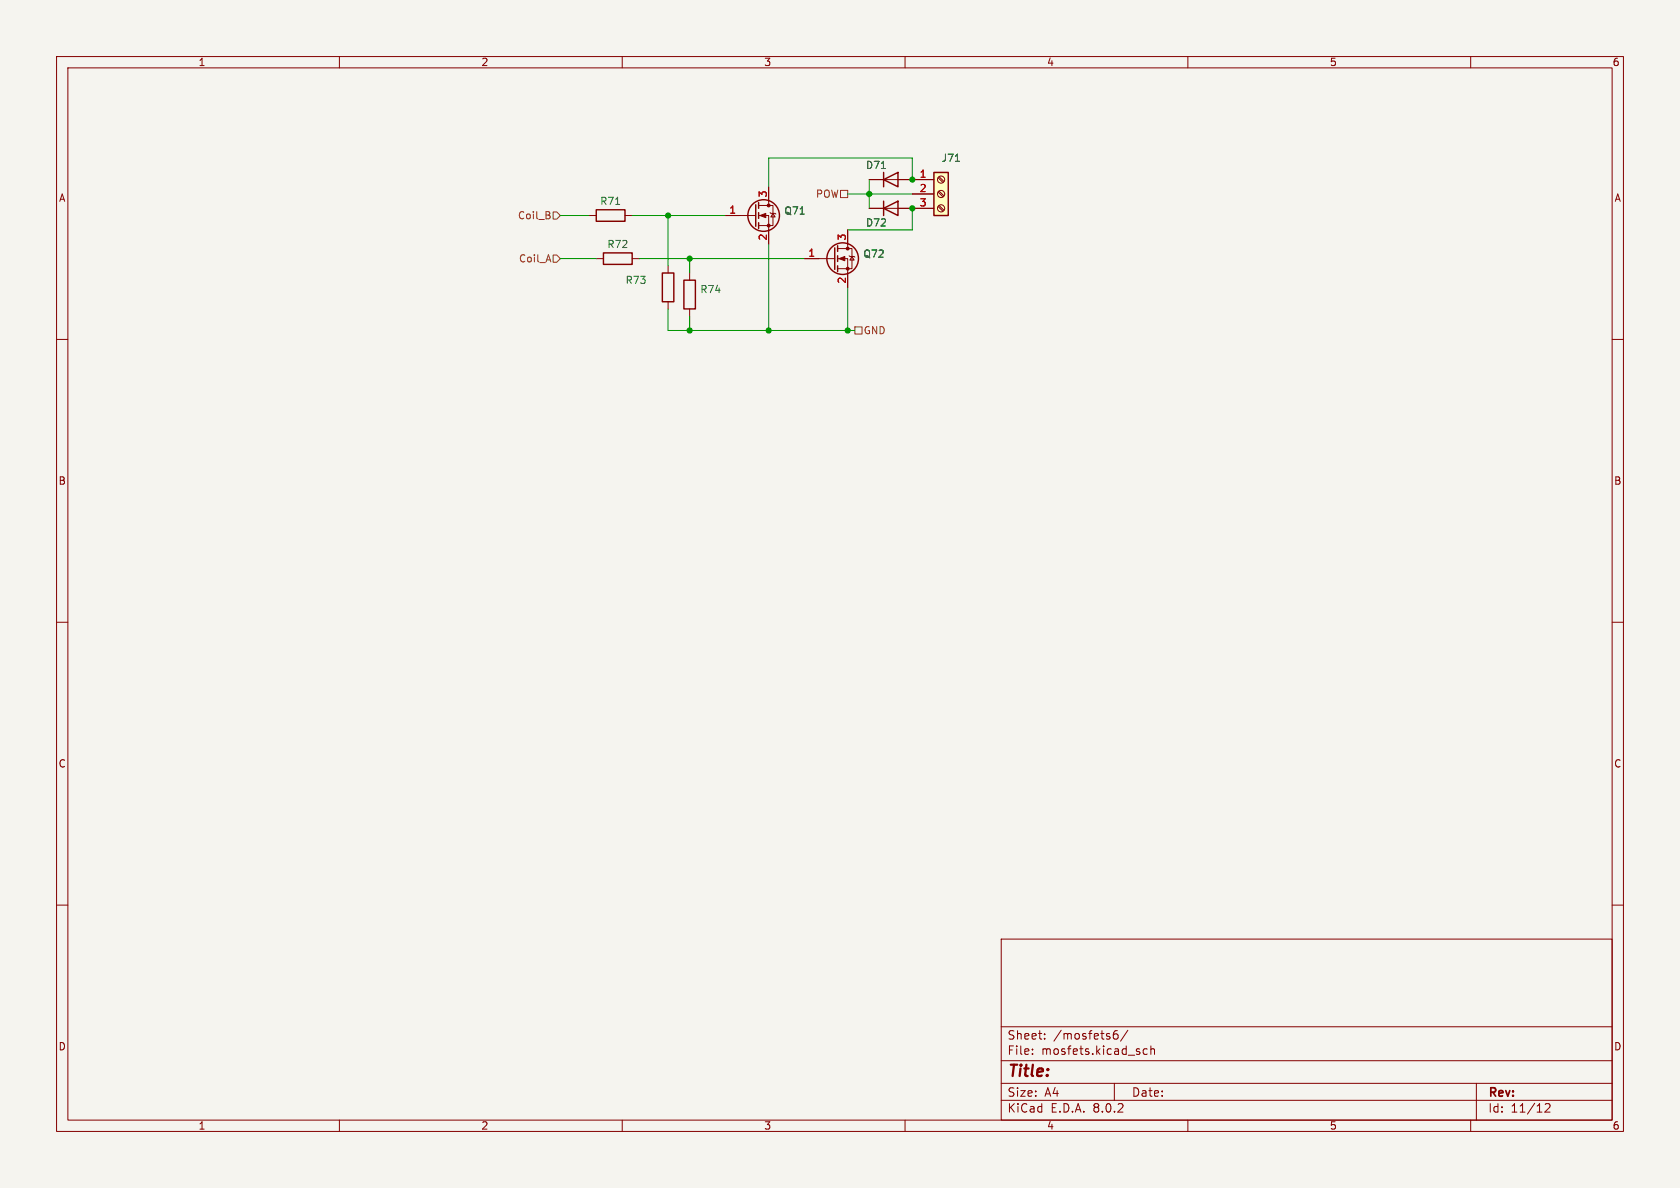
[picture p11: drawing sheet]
<svg xmlns="http://www.w3.org/2000/svg" width="297mm" height="210mm" viewBox="0 0 297 210" stroke-linecap="round" stroke-linejoin="round" font-family="sans-serif">
<path d="M0 0h297v210h-297z" fill="#f5f4ef" stroke="#f5f4ef" stroke-width=".18"/>
<g fill="none" stroke="#840000" stroke-width=".18">
<path d="M10 10h277v190h-277zM12 12h273v186h-273zM60 10v2M110 10v2M160 10v2M210 10v2M260 10v2M10 60h2M285 60h2M10 110h2M285 110h2M10 160h2"/>
<path d="M285 160h2M177 166h108v32h-108zM60 198v2M110 198v2M160 198v2M177 194.5h108M177 191.5h108M177 187.5h108M177 181.5h108M182.5 186.3v.1M182.5 185.5v.1M184.7 183.6v.1"/>
<path d="M184.7 182.8v.1M197 191.5v3M197.5 182.2a.59 .59 0 0 0-.7 .6v.6l.2 .2 .4 .1 .2-.1 .1-.5-.2-.3h-.4l-.3 .3M199.4 182.1l-1.3 2M202.8 185.5l-.4-.1-.3 .3v.4l.1 .2h.6M203.5 185.5l.2-.1 .3 .1 .1 .9M203.5 184.9v1.5M210 198v2M260 198v2M261 191.5v6.5M273.2 195.2l.5-.1 .3 .1v.3l-.9 1.1h.9"/>
</g>
<path d="M165.1 30.5h2.5v7.6h-2.5z" fill="#ffffc2"/>
<g fill="none" stroke="#840000" stroke-width=".25">
<path d="M105.4 37.1h5.1v2h-5.1zM133.6 36.2v3.8M134.1 35.8v1M134.1 37.6v1M134.1 39.4v1M156.2 36.8l2.5-1.2v2.5zM156.2 31.8l2.5-1.3v2.5zM156.2 30.5v2.5M156.2 35.6v2.5M165.1 30.5h2.5v7.6h-2.5zM106.7 44.7h5.1v2h-5.1zM117.1 48.3h2v5h-2z"/>
<path d="M120.9 49.5h2v5.1h-2zM147.6 43.8v3.8M148.1 43.4v1.1M148.1 45.2v1M148.1 47v1"/>
<circle cx="135" cy="38.1" r="2.79"/>
<circle cx="149" cy="45.7" r="2.79"/>
</g>
<g fill="none" stroke="#840000" stroke-width=".18">
<path d="M104.1 38.1h1.3M110.5 38.1h1.3M128.3 38.1h5.3M134.1 38.1h1.8v5.1M134.1 36.3h2.6v3.6h-2.6M135.9 33v3.3M136.1 37.6l.2 .1h.7l.2 .1M136.7 37.7l.3 .7h-.7zM153.7 31.8h11.4M153.7 36.8h11.4M161.3 34.3h3.8M165.8 36.5l.9 .8"/>
<path d="M165.8 34l.9 .8M165.8 31.4l.9 .9M166 36.3l.9 .9M166 33.8l.9 .8M166 31.2l.9 .9M105.4 45.7h1.3M111.8 45.7h1.2M118.1 47v1.3M118.1 53.3v1.3M121.9 48.3v1.2M121.9 54.6v1.3M142.2 45.7h5.4"/>
<path d="M148.1 45.7h1.8v5.1M148.1 43.9h2.5v3.6h-2.5M149.9 40.6v3.3M150.1 45.2l.1 .1h.8l.1 .2M150.6 45.3l.4 .7h-.8z"/>
<circle cx="166.4" cy="36.8" r=".63"/>
<circle cx="166.4" cy="34.3" r=".63"/>
<circle cx="166.4" cy="31.7" r=".63"/>
</g>
<path d="M108.8 36.1h.8M155.8 29.8h.7M168.9 28.5h.7" fill="none" stroke="#006464" stroke-width=".18"/>
<g fill="#840000" stroke="#840000" stroke-width=".18">
<path d="M148.3 45.7l1.1-.4v.8z"/>
<path d="M134.4 38.1l1-.4v.8z"/>
<circle cx="149.9" cy="47.5" r=".25"/>
<circle cx="149.9" cy="43.9" r=".25"/>
<circle cx="135.9" cy="39.9" r=".25"/>
<circle cx="135.9" cy="36.3" r=".25"/>
</g>
<path d="M97.2 38.1v.5M97.8 37.5h.6l.7 .6-.7 .6h-.6zM148.6 33.7h1.3v1.2h-1.3zM97.8 45.1h.6l.7 .6-.7 .7h-.6zM151.1 57.8h1.3v1.3h-1.3z" fill="none" stroke="#725600" stroke-width=".18"/>
<g fill="none" stroke="#009600" stroke-width=".18">
<path d="M99.1 38.1h5M111.8 38.1h16.5M118.1 38.1v8.9M149.9 34.3h11.4M153.7 31.8v5M161.3 36.8v3.8h-11.4M161.3 31.8v-3.9h-25.4v5.1M99.1 45.7h6.3M113 45.7h29.2M118.1 54.6v3.8h33M121.9 45.7v2.6M121.9 55.9v2.5"/>
<path d="M135.9 43.2v15.2M149.9 50.8v7.6"/>
</g>
<g fill="#009600" stroke="#009600" stroke-width=".18">
<circle cx="161.3" cy="36.8" r=".46"/>
<circle cx="121.9" cy="58.4" r=".46"/>
<circle cx="121.9" cy="45.7" r=".46"/>
<circle cx="118.1" cy="38.1" r=".46"/>
<circle cx="153.7" cy="34.3" r=".46"/>
<circle cx="161.3" cy="31.8" r=".46"/>
<circle cx="135.9" cy="58.4" r=".46"/>
<circle cx="149.9" cy="58.4" r=".46"/>
</g>
<text font-size="2.8" fill="#840000" x="178" y="190.9">Title:</text>
<g font-size="2.1" fill="#840000">
<text x="178" y="184">Sheet:</text>
<text x="186.2" y="184">/mosfets6/</text>
<text x="178" y="186.7">File:</text>
<text x="184.1" y="186.7">mosfets.kicad_sch</text>
<text x="178" y="196.9">KiCad</text>
<text x="178" y="194.1">Size:</text>
<text x="184.7" y="194.1">A4</text>
<text x="185.7" y="196.9">E.D.A.</text>
<text x="193.3" y="196.9">8.0.2</text>
<text x="200" y="194.1">Date:</text>
<text x="263" y="194.3">Rev:</text>
<text x="263" y="196.9">Id:</text>
<text x="267.1" y="196.9">11/12</text>
</g>
<g font-size="1.8" fill="#840000">
<text x="35" y="11.9">1</text>
<text x="85" y="11.9">2</text>
<text x="135" y="11.9">3</text>
<text x="185" y="11.9">4</text>
<text x="235" y="11.9">5</text>
<text x="285" y="11.9">6</text>
<text x="10.3" y="35.9">A</text>
<text x="285.3" y="35.9">A</text>
<text x="10.3" y="85.9">B</text>
<text x="285.3" y="85.9">B</text>
<text x="10.3" y="135.9">C</text>
<text x="285.3" y="135.9">C</text>
<text x="10.3" y="185.9">D</text>
<text x="285.3" y="185.9">D</text>
<text x="35" y="199.9">1</text>
<text x="85" y="199.9">2</text>
<text x="135" y="199.9">3</text>
<text x="185" y="199.9">4</text>
<text x="235" y="199.9">5</text>
<text x="285" y="199.9">6</text>
</g>
<g font-size="1.8" fill="#006464">
<text x="166.4" y="28.8">J71</text>
<text x="153" y="30.1">D71</text>
<text x="106" y="36.4">R71</text>
<text x="138.6" y="38.1">Q71</text>
<text x="153" y="40.2">D72</text>
<text x="107.3" y="44">R72</text>
<text x="152.5" y="45.7">Q72</text>
<text x="110.5" y="50.4">R73</text>
<text x="123.7" y="52">R74</text>
</g>
<g font-size="1.8" fill="#a90000">
<text x="135.6" y="35" transform="rotate(-90 135.6 35)">3</text>
<text x="162.5" y="31.5">1</text>
<text x="162.5" y="34">2</text>
<text x="128.8" y="37.8">1</text>
<text x="162.5" y="36.6">3</text>
<text x="135.6" y="42.6" transform="rotate(-90 135.6 42.6)">2</text>
<text x="142.8" y="45.5">1</text>
<text x="149.6" y="42.6" transform="rotate(-90 149.6 42.6)">3</text>
<text x="149.6" y="50.2" transform="rotate(-90 149.6 50.2)">2</text>
</g>
<g font-size="1.8" fill="#725600">
<text x="144.1" y="35.2">POW</text>
<text x="91.5" y="39">Coil_B</text>
<text x="91.7" y="46.6">Coil_A</text>
<text x="152.6" y="59.3">GND</text>
</g>
</svg>
